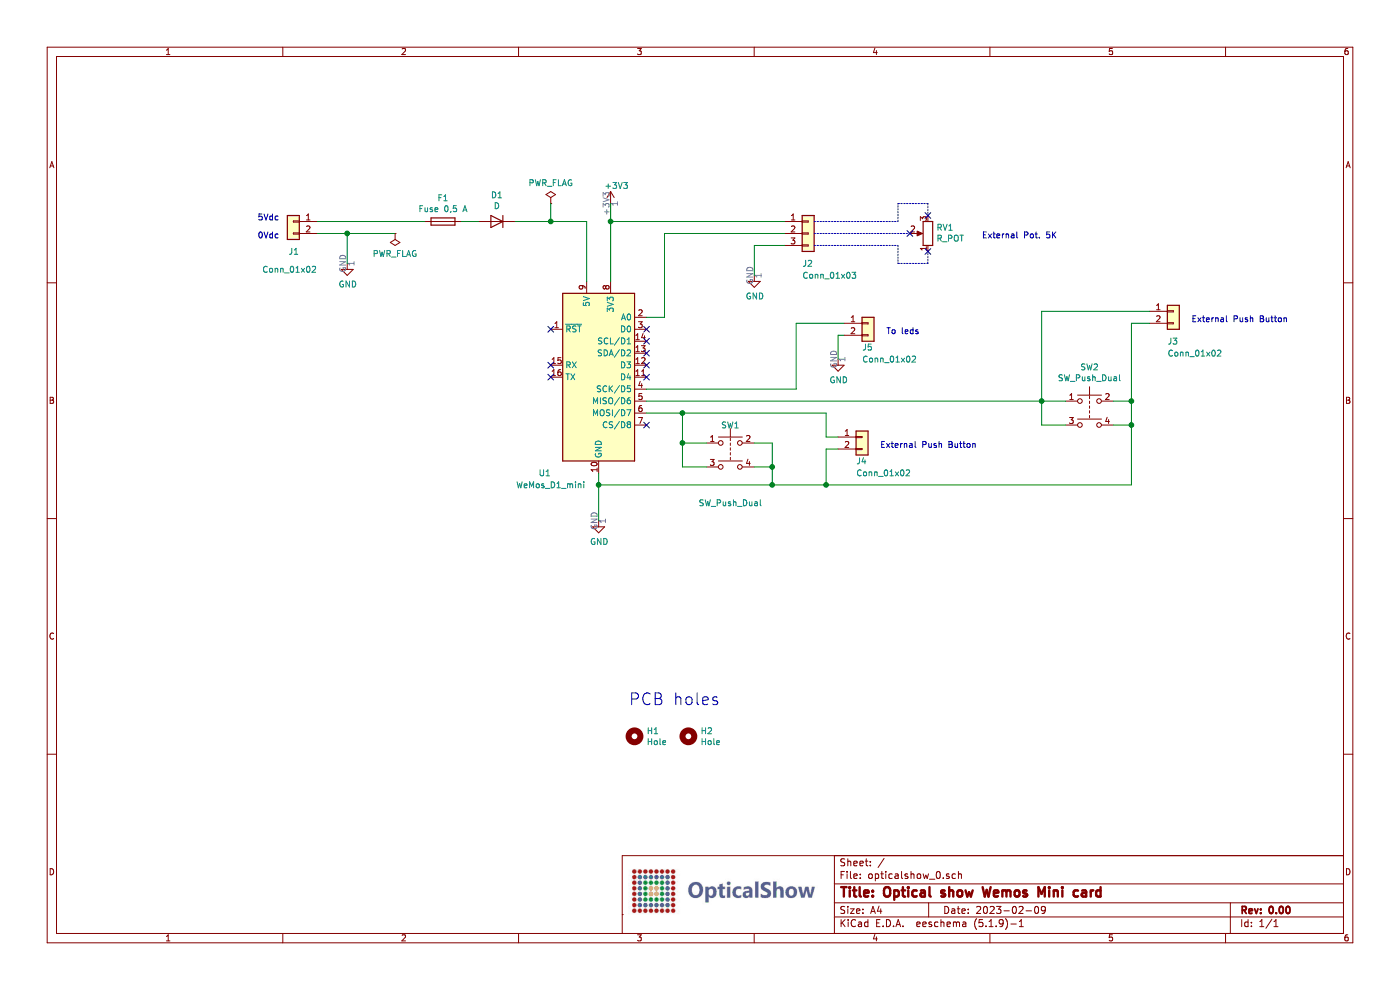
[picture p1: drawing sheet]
EESchema Schematic File Version 4
EELAYER 30 0
EELAYER END
$Descr A4 11693 8268
encoding utf-8
Sheet 1 1
Title "Optical show Wemos Mini card"
Date "2023-02-09"
Rev "0.00"
Comp ""
Comment1 ""
Comment2 ""
Comment3 ""
Comment4 ""
$EndDescr
NoConn ~ 5400 3150
NoConn ~ 4600 3050
NoConn ~ 4600 3150
$Comp
L power:+3V3 #PWR04
U 1 1
P 5100 1700
F 0 "#PWR04" H 5100 1550 50  0001 C CNN
F 1 "+3V3" H 5150 1850 50  0000 C CNN
F 2 "" H 5100 1700 50  0001 C CNN
F 3 "" H 5100 1700 50  0001 C CNN
	1    5100 1700
	1    0    0    -1  
$EndComp
Text Notes 5250 5900 0    98   ~ 0
PCB holes
$Comp
L Mechanical:MountingHole H2
U 1 1
P 5750 6150
F 0 "H2" H 5850 6196 50  0000 L CNN
F 1 "Hole" H 5850 6105 50  0000 L CNN
F 2 "MountingHole:MountingHole_3.2mm_M3" H 5750 6150 50  0001 C CNN
F 3 "~" H 5750 6150 50  0001 C CNN
	1    5750 6150
	1    0    0    -1  
$EndComp
$Comp
L Mechanical:MountingHole H1
U 1 1
P 5300 6150
F 0 "H1" H 5400 6196 50  0000 L CNN
F 1 "Hole" H 5400 6105 50  0000 L CNN
F 2 "MountingHole:MountingHole_3.2mm_M3" H 5300 6150 50  0001 C CNN
F 3 "~" H 5300 6150 50  0001 C CNN
	1    5300 6150
	1    0    0    -1  
$EndComp
$Comp
L MCU_Module:WeMos_D1_mini U1
U 1 1
P 5000 3150
F 0 "U1" H 4550 2350 50  0000 C CNN
F 1 "WeMos_D1_mini" H 4600 2250 50  0000 C CNN
F 2 "Module:WEMOS_D1_mini_light" H 5000 2000 50  0001 C CNN
F 3 "https://wiki.wemos.cc/products:d1:d1_mini#documentation" H 3150 2000 50  0001 C CNN
	1    5000 3150
	1    0    0    -1  
$EndComp
Wire Wire Line
	5000 3950 5000 4050
NoConn ~ 5400 2850
NoConn ~ 5400 2950
NoConn ~ 5400 3050
NoConn ~ 5400 3550
$Comp
L Switch:SW_Push_Dual SW1
U 1 1
P 6100 3700
F 0 "SW1" H 6100 3850 50  0000 C CNN
F 1 "SW_Push_Dual" H 6100 3200 50  0000 C CNN
F 2 "Button_Switch_THT:SW_PUSH_6mm" H 6100 3900 50  0001 C CNN
F 3 "~" H 6100 3900 50  0001 C CNN
	1    6100 3700
	1    0    0    -1  
$EndComp
Wire Wire Line
	5900 3900 5700 3900
Wire Wire Line
	5700 3700 5900 3700
Wire Wire Line
	6300 3700 6450 3700
Wire Wire Line
	6450 3700 6450 3900
Wire Wire Line
	6300 3900 6450 3900
Connection ~ 6450 3900
Wire Wire Line
	6450 3900 6450 4050
Wire Wire Line
	5100 2350 5100 1850
Wire Wire Line
	6550 1850 5100 1850
Connection ~ 5100 1850
Wire Wire Line
	5100 1850 5100 1700
Wire Wire Line
	5550 1950 5550 2650
Wire Wire Line
	5550 2650 5400 2650
$Comp
L power:GND #PWR05
U 1 1
P 5000 4350
F 0 "#PWR05" H 5000 4100 50  0001 C CNN
F 1 "GND" H 5005 4177 50  0000 C CNN
F 2 "" H 5000 4350 50  0001 C CNN
F 3 "" H 5000 4350 50  0001 C CNN
	1    5000 4350
	1    0    0    -1  
$EndComp
$Comp
L power:GND #PWR02
U 1 1
P 6300 2300
F 0 "#PWR02" H 6300 2050 50  0001 C CNN
F 1 "GND" H 6305 2127 50  0000 C CNN
F 2 "" H 6300 2300 50  0001 C CNN
F 3 "" H 6300 2300 50  0001 C CNN
	1    6300 2300
	1    0    0    -1  
$EndComp
Wire Wire Line
	5000 4350 5000 4050
Connection ~ 5000 4050
$Comp
L power:GND #PWR01
U 1 1
P 2900 2200
F 0 "#PWR01" H 2900 1950 50  0001 C CNN
F 1 "GND" H 2905 2027 50  0000 C CNN
F 2 "" H 2900 2200 50  0001 C CNN
F 3 "" H 2900 2200 50  0001 C CNN
	1    2900 2200
	1    0    0    -1  
$EndComp
Wire Wire Line
	2650 1950 2900 1950
$Comp
L power:PWR_FLAG #FLG0102
U 1 1
P 3300 1950
F 0 "#FLG0102" H 3300 2025 50  0001 C CNN
F 1 "PWR_FLAG" H 3300 2123 50  0000 C CNN
F 2 "" H 3300 1950 50  0001 C CNN
F 3 "~" H 3300 1950 50  0001 C CNN
	1    3300 1950
	-1   0    0    1   
$EndComp
Wire Wire Line
	2900 1950 3300 1950
Connection ~ 2900 1950
$Comp
L Device:D D1
U 1 1
P 4150 1850
F 0 "D1" H 4150 1633 50  0000 C CNN
F 1 "D" H 4150 1724 50  0000 C CNN
F 2 "Diode_THT:D_A-405_P2.54mm_Vertical_AnodeUp" H 4150 1850 50  0001 C CNN
F 3 "~" H 4150 1850 50  0001 C CNN
	1    4150 1850
	-1   0    0    1   
$EndComp
$Comp
L power:PWR_FLAG #FLG0101
U 1 1
P 4600 1700
F 0 "#FLG0101" H 4600 1775 50  0001 C CNN
F 1 "PWR_FLAG" H 4600 1873 50  0000 C CNN
F 2 "" H 4600 1700 50  0001 C CNN
F 3 "~" H 4600 1700 50  0001 C CNN
	1    4600 1700
	1    0    0    -1  
$EndComp
Wire Wire Line
	4600 1700 4600 1850
Wire Wire Line
	4900 1850 4900 2350
$Comp
L Switch:SW_Push_Dual SW2
U 1 1
P 9100 3350
F 0 "SW2" H 9100 3635 50  0000 C CNN
F 1 "SW_Push_Dual" H 9100 3544 50  0000 C CNN
F 2 "Button_Switch_THT:SW_PUSH_6mm" H 9100 3550 50  0001 C CNN
F 3 "~" H 9100 3550 50  0001 C CNN
	1    9100 3350
	1    0    0    -1  
$EndComp
Wire Wire Line
	5400 3350 8700 3350
Wire Wire Line
	8900 3550 8700 3550
Wire Wire Line
	8700 3550 8700 3350
Connection ~ 8700 3350
Wire Wire Line
	8700 3350 8900 3350
Wire Wire Line
	9300 3350 9450 3350
Wire Wire Line
	9450 3350 9450 3550
Wire Wire Line
	9300 3550 9450 3550
Connection ~ 9450 3550
Wire Wire Line
	9450 3550 9450 4050
Wire Wire Line
	5400 3450 5700 3450
Wire Wire Line
	5700 3450 5700 3700
Connection ~ 5700 3700
Wire Wire Line
	5700 3700 5700 3900
NoConn ~ 4600 2750
NoConn ~ 5400 2750
$Comp
L Connector_Generic:Conn_01x02 J1
U 1 1
P 2450 1850
F 0 "J1" H 2400 1600 50  0000 L CNN
F 1 "Conn_01x02" H 2250 1450 50  0000 L CNN
F 2 "TerminalBlock_Phoenix:TerminalBlock_Phoenix_PT-1,5-2-5.0-H_1x02_P5.00mm_Horizontal" H 2450 1850 50  0001 C CNN
F 3 "~" H 2450 1850 50  0001 C CNN
	1    2450 1850
	-1   0    0    -1  
$EndComp
$Comp
L Connector_Generic:Conn_01x03 J2
U 1 1
P 6750 1950
F 0 "J2" H 6700 1700 50  0000 L CNN
F 1 "Conn_01x03" H 6700 1600 50  0000 L CNN
F 2 "TerminalBlock_Phoenix:TerminalBlock_Phoenix_PT-1,5-3-5.0-H_1x03_P5.00mm_Horizontal" H 6750 1950 50  0001 C CNN
F 3 "~" H 6750 1950 50  0001 C CNN
	1    6750 1950
	1    0    0    -1  
$EndComp
Wire Wire Line
	2900 1950 2900 2200
$Comp
L Connector_Generic:Conn_01x02 J4
U 1 1
P 7200 3650
F 0 "J4" H 7150 3450 50  0000 L CNN
F 1 "Conn_01x02" H 7150 3350 50  0000 L CNN
F 2 "TerminalBlock_Phoenix:TerminalBlock_Phoenix_PT-1,5-2-5.0-H_1x02_P5.00mm_Horizontal" H 7200 3650 50  0001 C CNN
F 3 "~" H 7200 3650 50  0001 C CNN
	1    7200 3650
	1    0    0    -1  
$EndComp
Connection ~ 6450 4050
Wire Wire Line
	6450 4050 5000 4050
Wire Wire Line
	6450 4050 6900 4050
Wire Wire Line
	5700 3450 6900 3450
Wire Wire Line
	6900 3450 6900 3650
Wire Wire Line
	6900 3650 7000 3650
Connection ~ 5700 3450
Wire Wire Line
	7000 3750 6900 3750
Wire Wire Line
	6900 3750 6900 4050
Wire Wire Line
	6900 4050 9450 4050
Connection ~ 6900 4050
$Comp
L Connector_Generic:Conn_01x02 J3
U 1 1
P 9800 2600
F 0 "J3" H 9750 2350 50  0000 L CNN
F 1 "Conn_01x02" H 9750 2250 50  0000 L CNN
F 2 "TerminalBlock_Phoenix:TerminalBlock_Phoenix_PT-1,5-2-5.0-H_1x02_P5.00mm_Horizontal" H 9800 2600 50  0001 C CNN
F 3 "~" H 9800 2600 50  0001 C CNN
	1    9800 2600
	1    0    0    -1  
$EndComp
Wire Wire Line
	9450 3350 9450 2700
Wire Wire Line
	9450 2700 9600 2700
Connection ~ 9450 3350
Wire Wire Line
	8700 3350 8700 2600
Wire Wire Line
	8700 2600 9600 2600
Wire Wire Line
	6550 1950 5550 1950
Wire Wire Line
	6550 2050 6300 2050
Wire Wire Line
	6300 2050 6300 2300
Text Notes 2150 1850 0    50   ~ 0
5Vdc
Text Notes 2150 2000 0    50   ~ 0
0Vdc
Connection ~ 4600 1850
Wire Wire Line
	4600 1850 4900 1850
Wire Wire Line
	4300 1850 4600 1850
$Comp
L Device:Fuse F1
U 1 1
P 3700 1850
F 0 "F1" V 3503 1850 50  0000 C CNN
F 1 "Fuse 0,5 A" V 3594 1850 50  0000 C CNN
F 2 "Fuse:Fuseholder_Cylinder-5x20mm_Schurter_0031_8201_Horizontal_Open" V 3630 1850 50  0001 C CNN
F 3 "~" H 3700 1850 50  0001 C CNN
	1    3700 1850
	0    1    1    0   
$EndComp
Wire Wire Line
	4000 1850 3850 1850
Wire Wire Line
	3550 1850 2650 1850
$Comp
L Device:R_POT RV1
U 1 1
P 7750 1950
F 0 "RV1" H 7680 1904 50  0000 R CNN
F 1 "R_POT" H 7680 1995 50  0000 R CNN
F 2 "" H 7750 1950 50  0001 C CNN
F 3 "~" H 7750 1950 50  0001 C CNN
	1    7750 1950
	-1   0    0    1   
$EndComp
NoConn ~ 7600 1950
NoConn ~ 7750 1800
NoConn ~ 7750 2100
Wire Notes Line
	6800 1950 7600 1950
Wire Notes Line
	6800 1850 7500 1850
Wire Notes Line
	7500 1850 7500 1700
Wire Notes Line
	7500 1700 7750 1700
Wire Notes Line
	7750 1700 7750 1800
Wire Notes Line
	6800 2050 7500 2050
Wire Notes Line
	7500 2050 7500 2200
Wire Notes Line
	7500 2200 7750 2200
Wire Notes Line
	7750 2200 7750 2100
Text Notes 9950 2700 0    50   ~ 0
External Push Button
Text Notes 8200 2000 0    50   ~ 0
External Pot. 5K
Text Notes 7350 3750 0    50   ~ 0
External Push Button
$Comp
L Connector_Generic:Conn_01x02 J5
U 1 1
P 7250 2700
F 0 "J5" H 7200 2500 50  0000 L CNN
F 1 "Conn_01x02" H 7200 2400 50  0000 L CNN
F 2 "TerminalBlock_Phoenix:TerminalBlock_Phoenix_PT-1,5-2-5.0-H_1x02_P5.00mm_Horizontal" H 7250 2700 50  0001 C CNN
F 3 "~" H 7250 2700 50  0001 C CNN
	1    7250 2700
	1    0    0    -1  
$EndComp
Text Notes 7400 2800 0    50   ~ 0
To leds
$Comp
L power:GND #PWR?
U 1 1
P 7000 3000
F 0 "#PWR?" H 7000 2750 50  0001 C CNN
F 1 "GND" H 7005 2827 50  0000 C CNN
F 2 "" H 7000 3000 50  0001 C CNN
F 3 "" H 7000 3000 50  0001 C CNN
	1    7000 3000
	1    0    0    -1  
$EndComp
Wire Wire Line
	7000 3000 7000 2800
Wire Wire Line
	7000 2800 7050 2800
Wire Wire Line
	5400 3250 6650 3250
Wire Wire Line
	6650 3250 6650 2700
Wire Wire Line
	6650 2700 7050 2700
$EndSCHEMATC
